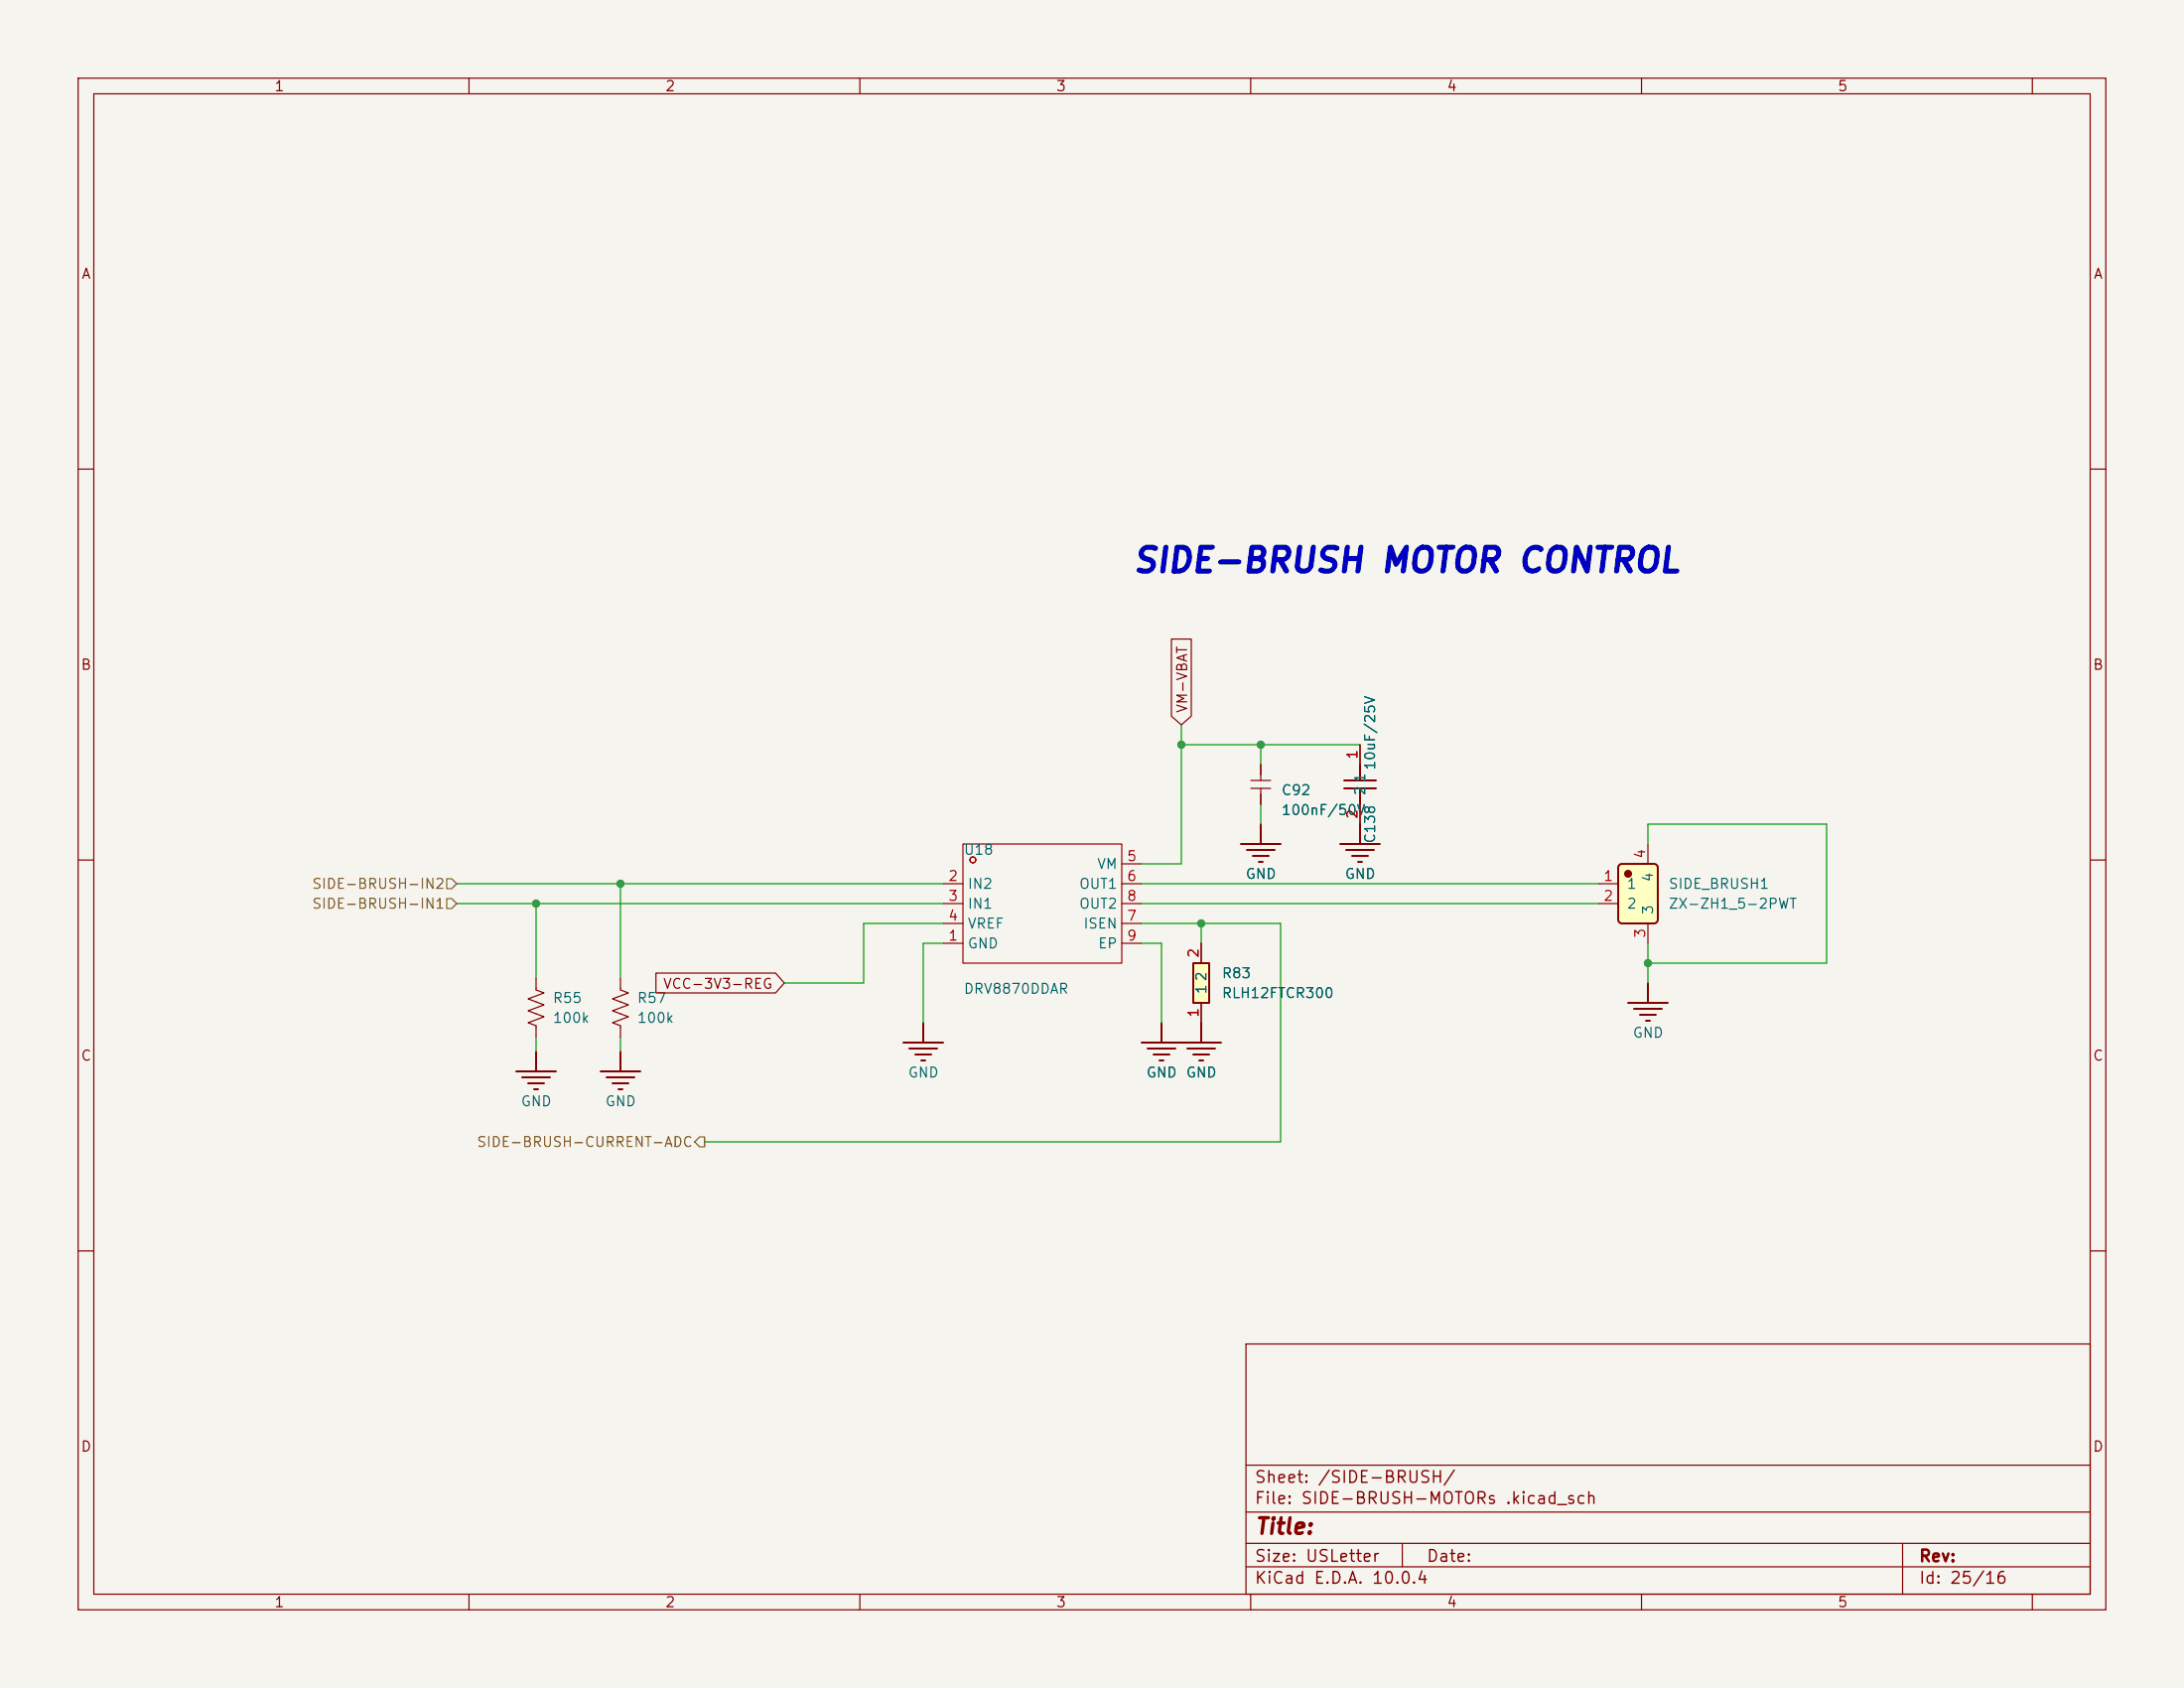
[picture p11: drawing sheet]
<svg xmlns="http://www.w3.org/2000/svg" width="279mm" height="216mm" viewBox="0 0 279 216" stroke-linecap="round" stroke-linejoin="round" font-family="sans-serif">
<path d="M0 0h279.4v215.9h-279.4z" fill="#f5f4ef" stroke="#f5f4ef" stroke-width=".13"/>
<g fill="none" stroke="#840000" stroke-width=".15">
<path d="M10 10h259.4v195.9h-259.4zM12 12h255.4v191.9h-255.4zM60 10v2M110 10v2M160 10v2M210 10v2M260 10v2M10 60h2M267.4 60h2M160 99.8h2.6M161.3 97.8v2M10 110h2"/>
<path d="M120.6 113h2.6M120.6 115.6h2.6M120.6 118.1h2.6M143.5 113h2.5M143.5 115.6h2.5M143.5 118.1h2.5M143.5 110.5h2.5M160 100.8h2.6M161.3 100.8v2.1M267.4 110h2M120.6 120.7h2.6M143.5 120.7h2.5"/>
<path d="M10 160h2M159.4 171.9h108v32h-108zM267.4 160h2M159.4 197.4h108M159.4 193.4h108M159.4 187.4h108M179.4 197.4v3M243.4 197.4v6.5M60 203.9v2M110 203.9v2M159.4 200.4h108M160 203.9v2"/>
<path d="M210 203.9v2M260 203.9v2"/>
</g>
<g fill="none" stroke="#840000" stroke-width=".25">
<path d="M158.7 108h5.1M159.5 108.7h3.6M160.3 109.5h2M161 110.2h.5M161.3 105.4v2.6M171.4 108h5.1M172.2 108.7h3.6M173 109.5h2M173.7 110.2h.5M174 105.4v2.6M115.6 133.4h5M116.3 134.1h3.6"/>
<path d="M117.1 134.9h2M117.9 135.6h.5M118.1 130.8v2.6M146 133.4h10.2M146.8 134.1h3.6M147.6 134.9h2M148.3 135.6h.5M148.6 130.8v2.6M151.9 134.1h3.5M152.7 134.9h2M153.4 135.6h.5M153.7 130.8v2.6"/>
</g>
<g fill="none" stroke="#a00000" stroke-width=".15">
<path d="M123.2 108h20.3v15.2h-20.3z"/>
<circle cx="124.5" cy="110" r=".38"/>
</g>
<path d="M152.7 123.2h2v5.1h-2z" fill="#ffffc2"/>
<g fill="none" stroke="#840000" stroke-width=".25">
<path d="M172 99.8h4M174 97.8v2M172 100.8h4M174 100.8v2.1M66 137h5.1M66.8 137.8h3.6M67.6 138.6h2M68.3 139.3h.5M68.6 134.5v2.5M76.8 137h5.1M77.6 137.8h3.6M78.4 138.6h2"/>
<path d="M79.1 139.3h.5M79.4 134.5v2.5M152.7 123.2h2v5.1h-2zM208.3 128.3h5.1M209 129h3.6M209.8 129.8h2M210.6 130.6h.5M210.8 125.7v2.6"/>
</g>
<path d="M174 95.3v2.5M174 102.9v2.5M68.6 125.1v1.5l1 .4-2 .8 2 .7-2 .8 2 .7-2 .8 1 .4v1.5M79.4 125.1v1.5l1 .4-2 .8 2 .7-2 .8 2 .7-2 .8 1 .4v1.5M153.7 120.7v2.5M153.7 128.3v2.5" fill="none" stroke="#840000" stroke-width=".15"/>
<path d="M207.2 110.6l.2-.1h4.2l.4 .2 .1 .2v6.7a.51 .51 0 0 1-.5 .5h-4.1l-.4-.2-.1-.2v-6.7z" fill="#ffffc2"/>
<circle cx="208.3" cy="111.8" r=".38" fill="#840000" stroke="#840000" stroke-width=".25"/>
<path d="M207.2 110.6l.2-.1h4.2l.4 .2 .1 .2v6.7a.51 .51 0 0 1-.5 .5h-4.1l-.4-.2-.1-.2v-6.7z" fill="none" stroke="#840000" stroke-width=".25"/>
<path d="M149.9 81.7h2.5v9.9l-1.3 1.1-1.2-1.1zM161.3 97.8v1.3M174 95.3v2.5M161.3 101.6v1.3M174 102.9v2.5M204.5 113h2.5M204.5 115.6h2.5M210.8 108v2.5M210.8 118.1v2.6M83.9 124.5h15.3l1.1 1.2-1.1 1.3h-15.3zM153.7 120.7v2.5M153.7 128.3v2.5" fill="none" stroke="#840000" stroke-width=".15"/>
<path d="M57.1 112.4h.7l.6 .6-.6 .7h-.7zM57.1 114.9h.7l.6 .7-.6 .6h-.7zM89.5 145.4h.6v1.3h-.6l-.6-.6z" fill="none" stroke="#725600" stroke-width=".15"/>
<g fill="none" stroke="#009600" stroke-width=".15">
<path d="M151.1 95.3h22.9M151.1 92.7v17.8h-5.1M161.3 95.3v2.5M58.4 115.6h62.2M58.4 113h62.2M68.6 115.6v9.5M79.4 113v12.1M120.6 118.1h-10.1v7.6h-10.2M146 118.1h17.8v28h-73.7M146 115.6h58.5M146 113h58.5M153.7 118.1v2.6"/>
<path d="M161.3 102.9v2.5M210.8 108v-2.6h22.9v17.8h-22.9M68.6 132.7v1.8M79.4 132.7v1.8M120.6 120.7h-2.5v10.1M146 120.7h2.6v10.1M210.8 120.7v5"/>
</g>
<g fill="#009600" stroke="#009600" stroke-width=".13">
<circle cx="153.7" cy="118.1" r=".46"/>
<circle cx="68.6" cy="115.6" r=".46"/>
<circle cx="79.4" cy="113" r=".46"/>
<circle cx="161.3" cy="95.3" r=".46"/>
<circle cx="151.1" cy="95.3" r=".46"/>
<circle cx="210.8" cy="123.2" r=".46"/>
</g>
<text font-size="3.1" fill="#0000c2" x="144.7" y="74">SIDE-BRUSH MOTOR CONTROL</text>
<text font-size="2" fill="#840000" x="160.4" y="196.7">Title:</text>
<g font-size="1.5" fill="#840000">
<text x="160.4" y="190">Sheet: /SIDE-BRUSH/</text>
<text x="160.4" y="192.7">File: SIDE-BRUSH-MOTORs .kicad_sch</text>
<text x="160.4" y="202.9">KiCad E.D.A. 10.0.4</text>
<text x="160.4" y="200.1">Size: USLetter</text>
<text x="182.4" y="200.1">Date:</text>
<text x="245.4" y="200.1">Rev:</text>
<text x="245.4" y="202.9">Id: 25/16</text>
</g>
<g font-size="1.3" fill="#840000">
<text x="35" y="12">1</text>
<text x="85" y="12">2</text>
<text x="135" y="12">3</text>
<text x="185" y="12">4</text>
<text x="235" y="12">5</text>
<text x="10.3" y="36">A</text>
<text x="267.7" y="36">A</text>
<text x="10.3" y="86">B</text>
<text x="267.7" y="86">B</text>
<text x="152.2" y="91.3" transform="rotate(-90 152.2 91.3)">VM-VBAT</text>
<text x="84.7" y="126.8">VCC-3V3-REG</text>
<text x="10.3" y="136">C</text>
<text x="267.7" y="136">C</text>
<text x="10.3" y="186">D</text>
<text x="267.7" y="186">D</text>
<text x="35" y="205.9">1</text>
<text x="85" y="205.9">2</text>
<text x="135" y="205.9">3</text>
<text x="185" y="205.9">4</text>
<text x="235" y="205.9">5</text>
</g>
<g font-size="1.3" fill="#a90000">
<text x="174" y="97.2" transform="rotate(-90 174 97.2)">1</text>
<text x="174" y="104.8" transform="rotate(-90 174 104.8)">2</text>
<text x="121.2" y="113">2</text>
<text x="144.1" y="110.5">5</text>
<text x="144.1" y="113">6</text>
<text x="205" y="113">1</text>
<text x="210.8" y="109.9" transform="rotate(-90 210.8 109.9)">4</text>
<text x="121.2" y="115.5">3</text>
<text x="121.2" y="118.1">4</text>
<text x="144.1" y="118.1">7</text>
<text x="144.1" y="115.5">8</text>
<text x="205" y="115.5">2</text>
<text x="121.2" y="120.6">1</text>
<text x="144.1" y="120.6">9</text>
<text x="153.6" y="122.6" transform="rotate(-90 153.6 122.6)">2</text>
<text x="210.8" y="120.1" transform="rotate(-90 210.8 120.1)">3</text>
<text x="153.6" y="130.2" transform="rotate(-90 153.6 130.2)">1</text>
</g>
<g font-size="1.3" fill="#006464">
<text x="175" y="101.9" transform="rotate(-90 175 101.9)">2</text>
<text x="175" y="100.2" transform="rotate(-90 175 100.2)">1</text>
<text x="176.2" y="98.6" transform="rotate(-90 176.2 98.6)">10uF/25V</text>
<text x="163.8" y="102">C92</text>
<text x="163.8" y="104.6">100nF/50V</text>
<text x="176.2" y="108" transform="rotate(-90 176.2 108)">C138</text>
<text x="123.2" y="109.6">U18</text>
<text x="140.3" y="111.5">VM</text>
<text x="159.3" y="112.7">GND</text>
<text x="172" y="112.7">GND</text>
<text x="211.8" y="112.9" transform="rotate(-90 211.8 112.9)">4</text>
<text x="123.7" y="114">IN2</text>
<text x="123.7" y="116.5">IN1</text>
<text x="123.7" y="119.1">VREF</text>
<text x="138" y="114">OUT1</text>
<text x="138" y="116.5">OUT2</text>
<text x="138.5" y="119.1">ISEN</text>
<text x="208" y="114">1</text>
<text x="208" y="116.5">2</text>
<text x="211.8" y="117.1" transform="rotate(-90 211.8 117.1)">3</text>
<text x="213.4" y="114">SIDE_BRUSH1</text>
<text x="213.4" y="116.5">ZX-ZH1_5-2PWT</text>
<text x="123.7" y="121.6">GND</text>
<text x="140.4" y="121.6">EP</text>
<text x="154.6" y="125.6" transform="rotate(-90 154.6 125.6)">2</text>
<text x="156.2" y="125.4">R83</text>
<text x="70.6" y="128.6">R55</text>
<text x="70.6" y="131.1">100k</text>
<text x="81.4" y="128.6">R57</text>
<text x="81.4" y="131.1">100k</text>
<text x="123.2" y="127.4">DRV8870DDAR</text>
<text x="154.6" y="127.3" transform="rotate(-90 154.6 127.3)">1</text>
<text x="156.2" y="128">RLH12FTCR300</text>
<text x="208.8" y="133.1">GND</text>
<text x="66.5" y="141.8">GND</text>
<text x="77.3" y="141.8">GND</text>
<text x="116.1" y="138.1">GND</text>
<text x="146.6" y="138.1">GND</text>
<text x="151.6" y="138.1">GND</text>
</g>
<g font-size="1.3" fill="#725600">
<text x="39.8" y="114">SIDE-BRUSH-IN2</text>
<text x="39.8" y="116.5">SIDE-BRUSH-IN1</text>
<text x="60.9" y="147">SIDE-BRUSH-CURRENT-ADC</text>
</g>
</svg>
